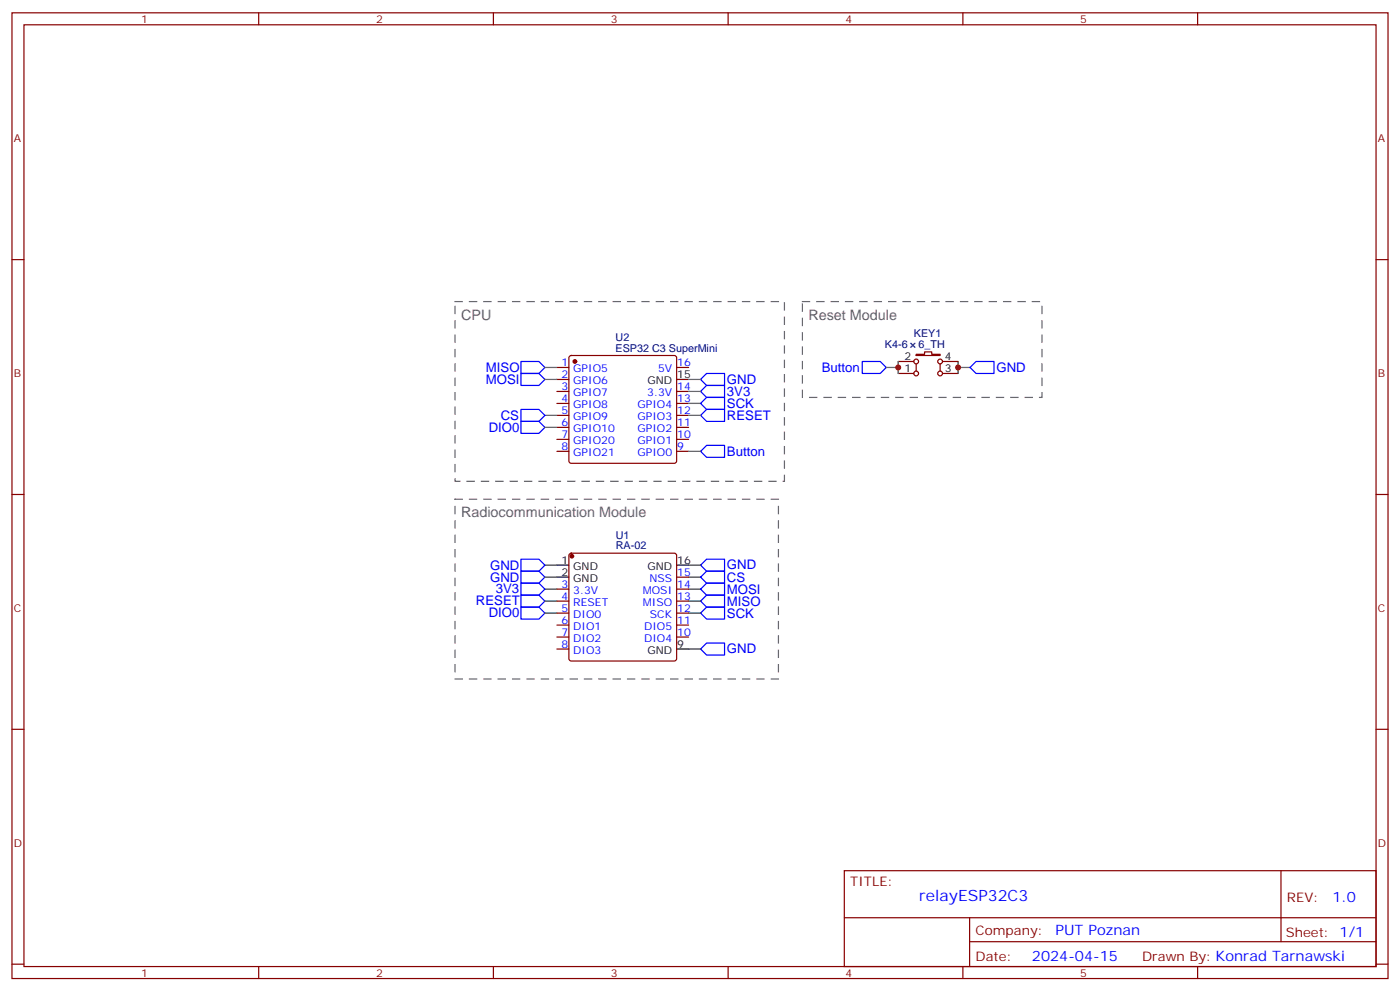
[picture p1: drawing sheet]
<svg xmlns="http://www.w3.org/2000/svg" width="412mm" height="292mm" viewBox="0 0 412 292" stroke-linecap="round" stroke-linejoin="round" font-family="sans-serif">
<g fill="none" stroke="#870000" stroke-width=".35">
<path d="M3.5 3.8h405.4v284.3h-405.4zM7.1 7.3h398.2v277.3h-398.2zM76.2 3.8v3.5M145.3 3.8v3.5M214.5 3.8v3.5M283.6 3.8v3.5M352.8 3.8v3.5M3.5 76.4h3.6M405.3 76.4h3.6M164 108.2h3.6M164 111.7h3.6M164 115.3h3.6"/>
<path d="M164 118.8h3.6M167.8 104.9l.5-.2h30.3l.5 .2 .2 .5v30.3l-.2 .5-.5 .2h-30.3l-.5-.2-.2-.5v-30.3zM199.3 108.2h3.5M199.3 115.3h3.5M199.3 118.8h3.5M264.6 110h4.6M264.6 106.4h4.6M269.9 104.3h2.4v-.7h2.2v.7h2.4v.4h-7zM269.9 107.1v2.2M276.9 107.1v2.2M277.6 110h4.6M277.6 106.4h4.6"/>
<path d="M164 122.3h3.6M164 125.8h3.6M164 129.4h3.6M164 132.9h3.6M199.3 122.3h3.5M199.3 125.8h3.5M199.3 129.4h3.5M199.3 132.9h3.5M3.5 145.6h3.6M405.3 145.6h3.6M164 173.5h3.6M164 177h3.6"/>
<path d="M167.8 163.1l.5-.2h30.3l.5 .2 .2 .5v30.3l-.2 .5-.5 .2h-30.3l-.5-.2-.2-.5v-30.3zM199.3 169.9h3.5M199.3 173.5h3.5M199.3 177h3.5M164 180.5h3.6M164 184h3.6M164 187.6h3.6M164 191.1h3.6M199.3 180.5h3.5M199.3 184h3.5M199.3 187.6h3.5M3.5 214.7h3.6"/>
<path d="M405.3 214.7h3.6M248.7 256.4h156.6v28.2h-156.6zM377.3 256.4v20.9M248.7 270.2h156.5M285.6 277.3h119.6M285.6 270.2v14.1M3.5 283.9h3.6M76.2 284.6v3.5M145.3 284.6v3.5M214.5 284.6v3.5M283.6 284.6v3.5M352.8 284.6v3.5"/>
<path d="M405.3 283.9h3.6"/>
<circle cx="269.9" cy="106.4" r=".71"/>
<circle cx="269.9" cy="110" r=".71"/>
<circle cx="276.9" cy="106.4" r=".71"/>
<circle cx="276.9" cy="110" r=".71"/>
</g>
<path d="M134.1 88.8h97v52.9h-97zM236.4 88.8h70.5v28.2h-70.5zM134.1 147h95.2v52.9h-95.2z" fill="none" stroke="#666" stroke-width=".35" stroke-dasharray="2.1 2.1"/>
<g fill="none" stroke="#00f" stroke-width=".35">
<path d="M153.5 106.4h5.2l1.8 1.8-1.8 1.8h-5.2zM153.5 110h5.2l1.8 1.7-1.8 1.8h-5.2zM206.4 118.8l1.7-1.8h5.3v3.5h-5.3zM206.4 115.3l1.7-1.8h5.3v3.5h-5.3zM208.1 110h5.3v3.5h-5.3l-1.7-1.8zM254 106.4h5.3l1.8 1.8-1.8 1.8h-5.3zM287.5 106.4h5.3v3.6h-5.3l-1.7-1.8zM153.5 124.1h5.2l1.8 1.7-1.8 1.8h-5.2zM153.5 120.5h5.2l1.8 1.8-1.8 1.8h-5.2zM206.4 122.3l1.7-1.8h5.3v3.6h-5.3zM208.1 131.1h5.3v3.6h-5.3l-1.7-1.8zM153.5 175.2h5.2l1.8 1.8-1.8 1.8h-5.2z"/>
<path d="M153.5 178.8h5.2l1.8 1.7-1.8 1.8h-5.2zM153.5 171.7h5.2l1.8 1.8-1.8 1.7h-5.2zM153.5 168.2h5.2l1.8 1.7-1.8 1.8h-5.2zM153.5 164.6h5.2l1.8 1.8-1.8 1.8h-5.2zM206.4 173.5l1.7-1.8h5.3v3.5h-5.3zM206.4 177l1.7-1.8h5.3v3.6h-5.3zM206.4 169.9l1.7-1.7h5.3v3.5h-5.3zM206.4 166.4l1.7-1.8h5.3v3.6h-5.3zM208.1 178.8h5.3v3.5h-5.3l-1.7-1.8zM206.4 191.1l1.7-1.8h5.3v3.6h-5.3z"/>
</g>
<g fill="none" stroke="#008700" stroke-width=".35">
<path d="M160.5 108.2h3.5M160.5 111.7h3.5M202.8 118.8h3.6M202.8 111.7h3.6M202.8 115.3h3.6M261.1 108.2h3.5M264.6 106.4v3.6M282.2 106.4v1.8h3.6M282.2 108.2v1.8M160.5 125.8h3.5M160.5 122.3h3.5M202.8 122.3h3.6"/>
<path d="M202.8 132.9h3.6M160.5 177h3.5M160.5 173.5h3.5M160.5 169.9h3.5M160.5 166.4h3.5M202.8 177h3.6M202.8 173.5h3.6M202.8 169.9h3.6M202.8 166.4h3.6M160.5 180.5h3.5M202.8 180.5h3.6M202.8 191.1h3.6"/>
</g>
<path d="M199.3 111.7h3.5M164 166.4h3.6M164 169.9h3.6M199.3 166.4h3.5M199.3 191.1h3.5" fill="none" stroke="#000" stroke-width=".35"/>
<g fill="#870000" stroke="#870000" stroke-width=".35">
<circle cx="168.5" cy="163.8" r=".53"/>
<circle cx="169.3" cy="106.4" r=".53"/>
</g>
<g fill="#c00">
<circle cx="282.2" cy="108.2" r=".88"/>
<circle cx="264.6" cy="108.2" r=".88"/>
</g>
<text font-size="4.6" fill="#00f" x="270.8" y="265.4">relayESP32C3</text>
<g font-size="4.2" fill="#666">
<text x="135.8" y="94.1">CPU</text>
<text x="238.1" y="94.1">Reset Module</text>
<text x="135.8" y="152.3">Radiocommunication Module</text>
</g>
<g font-size="4.2" fill="#00f">
<text x="392.5" y="265.6">1.0</text>
<text x="310.9" y="275.2">PUT Poznan</text>
<text x="304" y="283">2024-04-15</text>
</g>
<g font-size="3.9" fill="#00f">
<text x="143.1" y="109.4">MISO</text>
<text x="143.1" y="113">MOSI</text>
<text x="214.1" y="113">GND</text>
<text x="242.1" y="109.4">Button</text>
<text x="293.5" y="109.5">GND</text>
<text x="214.1" y="116.6">3V3</text>
<text x="147.5" y="123.6">CS</text>
<text x="214.1" y="120.1">SCK</text>
<text x="214.1" y="123.6">RESET</text>
<text x="144" y="127.1">DIO0</text>
<text x="214.1" y="134.3">Button</text>
<text x="144.4" y="167.7">GND</text>
<text x="214.1" y="167.6">GND</text>
<text x="144.4" y="171.3">GND</text>
<text x="214.1" y="171.2">CS</text>
<text x="140.2" y="178.2">RESET</text>
<text x="146.1" y="174.7">3V3</text>
<text x="214.1" y="174.8">MOSI</text>
<text x="214.1" y="178.3">MISO</text>
<text x="144" y="181.8">DIO0</text>
<text x="214.1" y="181.8">SCK</text>
<text x="214.1" y="192.3">GND</text>
</g>
<g font-size="3.9" fill="#800">
<text x="250.5" y="260.9">TITLE:</text>
<text x="379.1" y="265.6">REV:</text>
<text x="287.4" y="275.1">Company:</text>
<text x="378.7" y="275.8">Sheet: 1/1</text>
<text x="287.4" y="282.8">Date:</text>
<text x="336.4" y="282.9">Drawn By: Konrad Tarnawski</text>
</g>
<g font-size="3.2" fill="#800">
<text x="41.6" y="6.8">1</text>
<text x="110.8" y="6.8">2</text>
<text x="179.9" y="6.8">3</text>
<text x="249.1" y="6.8">4</text>
<text x="318.2" y="6.8">5</text>
<text x="4.1" y="41.9">A</text>
<text x="405.9" y="41.9">A</text>
<text x="4.1" y="111">B</text>
<text x="405.9" y="111">B</text>
<text x="4.1" y="180.2">C</text>
<text x="405.9" y="180.2">C</text>
<text x="4.1" y="249.3">D</text>
<text x="405.9" y="249.3">D</text>
<text x="41.6" y="287.6">1</text>
<text x="110.8" y="287.6">2</text>
<text x="179.9" y="287.6">3</text>
<text x="249.1" y="287.6">4</text>
<text x="318.2" y="287.6">5</text>
</g>
<g font-size="3.2" fill="#000080">
<text x="181.3" y="100.5">U2</text>
<text x="269.2" y="99.4">KEY1</text>
<text x="181.3" y="103.6">ESP32 C3 SuperMini</text>
<text x="260.7" y="102.6">K4-6</text>
<text x="270.6" y="102.6">6_TH</text>
<text x="181.4" y="161.8">RA-02</text>
<text x="181.4" y="158.6">U1</text>
</g>
<g font-size="3.2" fill="#00f">
<text x="165.4" y="107.8">1</text>
<text x="199.5" y="107.8">16</text>
<text x="165.4" y="111.4">2</text>
<text x="168.9" y="109.6">GPIO5</text>
<text x="168.9" y="113.1">GPIO6</text>
<text x="193.8" y="109.6">5V</text>
<text x="165.4" y="114.9">3</text>
<text x="165.4" y="118.4">4</text>
<text x="168.9" y="116.7">GPIO7</text>
<text x="190.7" y="116.7">3.3V</text>
<text x="199.5" y="118.4">13</text>
<text x="199.5" y="114.9">14</text>
<text x="165.4" y="122">5</text>
<text x="165.4" y="125.5">6</text>
<text x="168.9" y="120.2">GPIO8</text>
<text x="168.9" y="123.7">GPIO9</text>
<text x="187.8" y="123.7">GPIO3</text>
<text x="187.8" y="120.2">GPIO4</text>
<text x="199.5" y="125.5">11</text>
<text x="199.5" y="122">12</text>
<text x="165.4" y="129">7</text>
<text x="168.9" y="127.2">GPIO10</text>
<text x="168.9" y="130.8">GPIO20</text>
<text x="187.8" y="130.8">GPIO1</text>
<text x="187.8" y="127.2">GPIO2</text>
<text x="199.5" y="129">10</text>
<text x="165.4" y="132.5">8</text>
<text x="168.9" y="134.3">GPIO21</text>
<text x="187.8" y="134.3">GPIO0</text>
<text x="199.5" y="132.5">9</text>
<text x="165.4" y="173.1">3</text>
<text x="191.3" y="171.3">NSS</text>
<text x="199.5" y="169.6">15</text>
<text x="199.5" y="173.1">14</text>
<text x="165.4" y="176.6">4</text>
<text x="168.9" y="178.4">RESET</text>
<text x="168.9" y="174.9">3.3V</text>
<text x="189.3" y="174.9">MOSI</text>
<text x="189.3" y="178.4">MISO</text>
<text x="199.5" y="176.6">13</text>
<text x="165.4" y="183.7">6</text>
<text x="165.4" y="180.2">5</text>
<text x="168.9" y="185.5">DIO1</text>
<text x="168.9" y="181.9">DIO0</text>
<text x="189.7" y="185.5">DIO5</text>
<text x="191.4" y="181.9">SCK</text>
<text x="199.5" y="180.2">12</text>
<text x="199.5" y="183.7">11</text>
<text x="165.4" y="190.7">8</text>
<text x="165.4" y="187.2">7</text>
<text x="168.9" y="189">DIO2</text>
<text x="189.7" y="189">DIO4</text>
<text x="199.5" y="187.2">10</text>
<text x="168.9" y="192.5">DIO3</text>
</g>
<g font-size="3.2">
<text x="266.4" y="106.1">2</text>
<text x="278.3" y="106.1">4</text>
<text x="190.7" y="113.1">GND</text>
<text x="199.5" y="111.4">15</text>
<text x="266.4" y="109.6">1</text>
<text x="278.3" y="109.6">3</text>
<text x="165.4" y="166.1">1</text>
<text x="168.9" y="167.8">GND</text>
<text x="190.7" y="167.8">GND</text>
<text x="199.5" y="166.1">16</text>
<text x="165.4" y="169.6">2</text>
<text x="168.9" y="171.3">GND</text>
<text x="199.5" y="190.7">9</text>
<text x="190.7" y="192.5">GND</text>
</g>
</svg>
